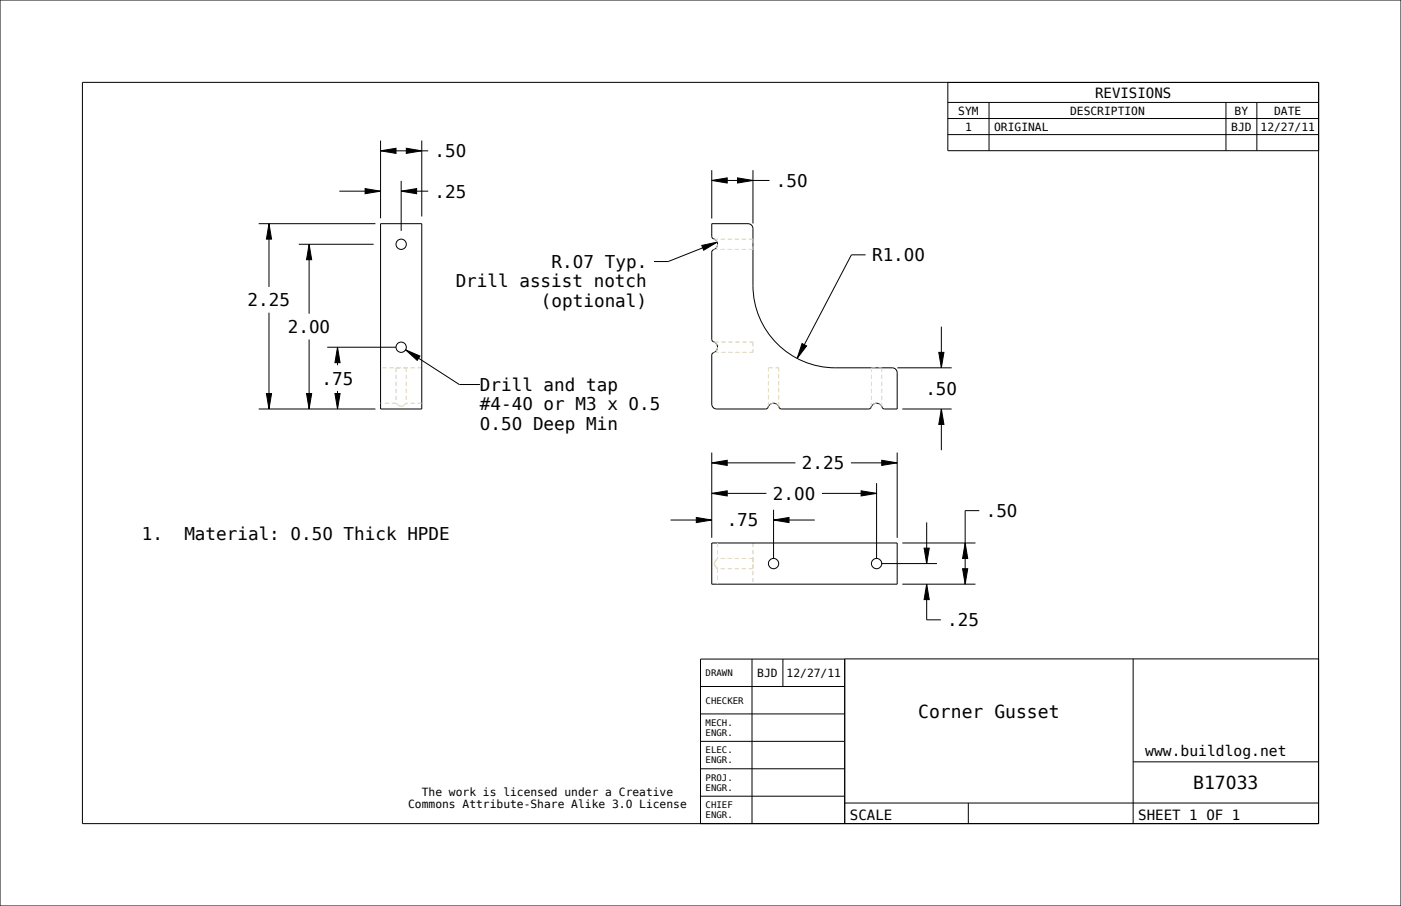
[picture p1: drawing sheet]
<svg xmlns="http://www.w3.org/2000/svg" width="432mm" height="279mm" viewBox="0 0 432 279" stroke-linecap="round" stroke-linejoin="round" font-family="sans-serif">
<g fill="#000">
<path d="M112.5 58.2l4.8 .8-4.8 .7zM117.3 46.5l4.8-.8v1.6zM123.6 59l4.8-.8v1.5zM125.2 45.7l4.8 .8-4.8 .8zM219.4 55.7l4.7-.8v1.5zM227.3 54.9l4.8 .8-4.8 .7zM82.9 69l.8 4.7h-1.6zM95.3 75.3l.8 4.8h-1.6zM216.3 75.7l4.7-1-4.1 2.5zM104 107.1l.8 4.7h-1.6zM247.2 105.9l1.4 .8-2.9 3.8zM289.3 108.7h1.6l-.8 4.7z"/>
<path d="M82.1 121.4h1.6l-.8 4.7zM94.5 121.4h1.6l-.8 4.7zM103.2 121.4h1.6l-.8 4.7zM290.1 126.1l.8 4.8h-1.6zM219.4 142.7l4.7-.8v1.6zM219.4 152.2l4.7-.8v1.5zM265.4 151.4l4.8 .8-4.8 .7zM271.8 141.9l4.7 .8-4.7 .8zM214.6 159.6l4.8 .8-4.8 .8zM238.4 160.4l4.8-.8v1.6zM284.8 169h1.6l-.8 4.8zM297.5 167.5l.8 4.7h-1.6z"/>
<path d="M285.6 180.2l.8 4.7h-1.6zM296.7 175.4h1.6l-.8 4.8z"/>
</g>
<g fill="none" stroke="#000" stroke-width=".31">
<path d="M0 0h431.8v279.4h-431.8zM292.1 31.6h114.3M292.1 36.6h114.3M304.8 31.6v14.9M377.9 31.6v14.9M387.4 31.6v14.9M406.4 25.4v228.6h-381v-228.6h381v21.1h-114.3v-21.1M104.6 59h12.7M112.5 58.2l4.8 .8-4.8 .7zM117.3 46.5l4.8-.8v1.6zM117.3 43.3v24M117.3 46.5h14.7"/>
<path d="M123.6 59l4.8-.8v1.5zM123.6 55.8v15.4M123.6 59h8.4M125.2 45.7l4.8 .8-4.8 .8zM130 43.3v23.5M219.4 55.7l4.7-.8v1.5zM219.4 52.5v14.9M219.4 55.7h17.8M227.3 54.9l4.8 .8-4.8 .7zM232.1 52.5v16.4M292.1 41.5h114.3M79.7 69h36"/>
<path d="M82.9 69l.8 4.7h-1.6zM82.9 69v19.5M92.1 75.3h23.1M95.3 75.3l.8 4.8h-1.6zM95.3 75.3v21.5M117.3 69h12.7v57.1h-12.7zM216.3 75.7l4.7-1-4.1 2.5zM219.4 69h11.1a1.52 1.52 0 0 1 1.6 1.5v17.5a25.4 25.4 0 0 0 25.4 25.4h17.5a1.52 1.52 0 0 1 1.5 1.6v11.1l-4.4-.1a1.95 1.95 0 0 0-1.4-1.5 1.95 1.95 0 0 0-2 .7l-.3 .6-.7 .3-27.3-.1a1.95 1.95 0 0 0-1.5-1.5 1.95 1.95 0 0 0-2 .7l-.3 .6-.6 .3h-15.1a1.52 1.52 0 0 1-1.5-1.5l.1-15.5a1.95 1.95 0 0 0 1.5-1.5 1.95 1.95 0 0 0-.7-2l-.6-.3-.3-.6 .1-27.4a2.01 2.01 0 0 0 1.6-2 2.01 2.01 0 0 0-1.6-1.9zM221 74.7l-15.1 6h-4.3M266.8 78.6h-4.4l-16.7 31.9M82.9 96.4v29.7M95.3 104.7v21.4"/>
<path d="M100.9 107.1h21.2M104 107.1l.8 4.7h-1.6zM104 107.1v5.5M247.2 105.9l1.4 .8-2.9 3.8zM276.6 113.4h16.7M289.3 108.7h1.6l-.8 4.7zM290.1 100.7v12.7M79.7 126.1h36M82.1 121.4h1.6l-.8 4.7zM94.5 121.4h1.6l-.8 4.7zM103.2 121.4h1.6l-.8 4.7zM104 120.6v5.5"/>
<path d="M219.4 139.6v26.3M276.5 139.6v26.3M278.1 126.1h15.2M290.1 126.1l.8 4.8h-1.6zM290.1 126.1v12.7M214.6 159.6l4.8 .8-4.8 .8zM219.4 142.7l4.7-.8v1.6zM219.4 152.2l4.7-.8v1.5zM219.4 152.2h16.8M219.4 142.7h25.8M238.4 157.2v15M253.3 152.2h16.9"/>
<path d="M262.3 142.7h14.2M265.4 151.4l4.8 .8-4.8 .7zM270.2 149v23.2M271.8 141.9l4.7 .8-4.7 .8zM301.8 157.5h-4.3v22.7M206.7 160.4h12.7M219.4 167.5h57.1v12.7h-57.1zM238.4 160.4l4.8-.8v1.6zM238.4 160.4h12.7M271.8 173.8h17M278.1 167.5h22.5M284.8 169h1.6l-.8 4.8z"/>
<path d="M285.6 161.1v12.7M296.7 175.4h1.6l-.8 4.8zM297.5 167.5l.8 4.7h-1.6zM278.1 180.2h22.5M285.6 180.2l.8 4.7h-1.6zM285.6 180.2v11h4.4M215.9 211.7h44.5M231.8 203.2v50.8M241.3 203.2v8.5M260.4 203.2h-44.5v50.8M349.2 203.2v50.8M406.4 203.2h-146.1l.1 50.8"/>
<path d="M215.9 237.1h44.5M215.9 228.6h44.5M215.9 220.2h44.5M349.2 234.9h57.2M215.9 245.5h44.5M260.3 247.6h146.1M298.4 247.6v6.4"/>
</g>
<path d="M130 113.4h-12.7M232.1 167.5v12.7" fill="none" stroke="#d9d2ad" stroke-width=".31" stroke-dasharray="1.3 .9" stroke-linecap="butt"/>
<!-- layer: 02___PRT_ALL_AXES -->
<g fill="none" stroke="#d9d2ad" stroke-width=".31" stroke-dasharray="1.3 .9" stroke-linecap="butt">
<path d="M220.2 73.7l.8 .9 .1 .7M221.1 75.3l-.1 .8-.8 .8M232.1 73.7v3.2M232.1 76.9h-11.9M232.1 73.7h-11.9M122.1 113.4v11M122.1 113.4h3.1M125.2 113.4v11M220.2 108.7h11.9M220.2 105.5h11.9M220.2 105.5l.8 .8 .1 .8M221.1 107.1l-.3 1.1-.6 .5"/>
<path d="M232.1 105.5v3.2M236.8 113.4h3.2M268.6 113.4h3.2M268.6 113.4v11.9M271.8 113.4v11.9M122.1 124.4h-4.8M122.1 124.4l.2 .1M122.2 124.4h-.1M122.3 124.6v-.1M122.4 124.7l.2 .1M122.4 124.7l-.1-.1M122.5 124.7h-.1"/>
<path d="M122.7 124.9l-.1-.1M122.8 124.9h-.1M122.9 125l-.1-.1M122.9 125.1l-.1-.1M123 125.1h-.1M123.1 125.2l-.1-.1M123.2 125.2h-.1M123.3 125.3l-.1-.1M123.4 125.3h.2M123.4 125.3h-.1M123.7 125.3h-.1M123.9 125.3h-.2"/>
<path d="M124.1 125.2h.1M124.1 125.2l-.2 .1M124.2 125.2l.1-.1M124.3 125.1l.1-.1M124.4 125l.1-.1M124.5 124.9h.1M124.6 124.9l.1-.1M124.7 124.8l.1-.1M124.8 124.7h.1M124.9 124.7l.1-.1M125.1 124.5v-.1M125.1 124.4h.1"/>
<path d="M125.1 124.4l-.2 .2M130 124.4h-4.8M236.8 125.3v-11.9M238.4 124.4l-1.1 .3-.5 .6M240 125.3v-11.9M240 125.3l-.5-.6-1.1-.3M270.2 124.4l-1.1 .3-.5 .6M271.8 125.3l-.5-.6-1.1-.3M220.2 173.8v.2M220.2 173.8v-.1M220.2 173.7v-.1M220.2 173.6v-.1"/>
<path d="M220.2 174v.1M220.2 173.5l.1-.1M220.2 174.1l.1 .1M220.2 174.1v-.3M220.2 174.2v-.1M220.3 173.4l-.1 .3M220.3 173.4v-.1M220.3 174.2l.1 .2M220.3 174.2v.1M220.3 174.2h-.1M220.3 173.3l.1-.1M220.3 173.3v.1"/>
<path d="M220.3 174.4v-.1M220.4 173.2l-.1 .1M220.4 173.2l.1-.2M220.4 174.4v.1M220.4 174.4h-.1M220.4 173.1l.1-.1M220.4 174.5l.1 .2M220.4 174.5v-.1M220.4 174.5l.1 .1M220.4 173.1v.1M220.5 174.5h-.1M220.5 173v-.1"/>
<path d="M220.5 173v.1M220.5 172.9h.1M220.5 172.9v.1M220.6 172.9h-.1M220.6 172.9l.1-.1M220.6 174.7l.1 .2M220.6 174.7l-.1-.1M220.6 174.8l.1 .1M220.6 174.8l-.1-.2M220.6 172.8v.1M220.6 174.8v-.1M220.7 172.8v-.1"/>
<path d="M220.7 172.7l.1-.1M220.8 172.7h-.1M220.8 172.6l.1-.1M220.8 175l.1 .1M220.8 175l-.1-.1M220.8 172.6v.1M220.9 175.1l-.1-.1M220.9 175.1l.1 .1M220.9 172.5l.1-.1M221 172.4l.1-.1M221 175.2l-.1-.1M221 172.3h.1"/>
<path d="M221.1 175.3h-.1M221.1 175.3v.1M221.1 175.3l-.1-.1M221.1 172.3v-.1M221.1 175.4v-.1M221.1 172.2v.1M221.1 167.5v4.7M221.1 175.4v4.8M232.1 172.2v3.2M232.1 175.4h-11M232.1 172.2h-11"/>
</g>
<g fill="none" stroke="#000" stroke-width=".31">
<circle cx="123.6" cy="75.3" r="1.59"/>
<circle cx="123.6" cy="107.1" r="1.59"/>
<circle cx="238.4" cy="173.8" r="1.59"/>
<circle cx="270.2" cy="173.8" r="1.59"/>
</g>
<!-- layer: BALLOONS -->
<path d="M125 107.9l4.4 1.9-.8 1.3z" fill="#000"/>
<path d="M125 107.9l4.4 1.9-.8 1.3zM125 107.9l16.6 10.7h6.3" fill="none" stroke="#000" stroke-width=".31"/>
<g font-size="5.6">
<text x="283" y="221.4">Corner Gusset</text>
<text x="367.8" y="243.3">B17033</text>
</g>
<g font-size="5.4">
<text x="134" y="48.5">.50</text>
<text x="239.2" y="57.6">.50</text>
<text x="134" y="60.9">.25</text>
<text x="170" y="82.6">R.07 Typ.</text>
<text x="268.8" y="80.6">R1.00</text>
<text x="140.4" y="88.6">Drill assist notch</text>
<text x="76.3" y="94.4">2.25</text>
<text x="166.7" y="94.5">(optional)</text>
<text x="88.7" y="102.7">2.00</text>
<text x="99.1" y="118.6">.75</text>
<text x="147.9" y="120.6">Drill and tap</text>
<text x="285.2" y="121.8">.50</text>
<text x="147.9" y="126.5">#4-40 or M3 x 0.5</text>
<text x="147.9" y="132.5">0.50 Deep Min</text>
<text x="247.1" y="144.7">2.25</text>
<text x="238.2" y="154.1">2.00</text>
<text x="303.8" y="159.5">.50</text>
<text x="43.7" y="166.6">1.</text>
<text x="56.8" y="166.6">Material: 0.50 Thick HPDE</text>
<text x="224" y="162.4">.75</text>
<text x="292" y="193.1">.25</text>
</g>
<text font-size="4.5" x="353" y="233">www.buildlog.net</text>
<g font-size="4.3">
<text x="337.5" y="30.1">REVISIONS</text>
<text x="261.9" y="252.8">SCALE</text>
<text x="350.8" y="252.8">SHEET 1 OF 1</text>
</g>
<g font-size="3.5">
<text x="295.3" y="35.3">SYM</text>
<text x="329.8" y="35.3">DESCRIPTION</text>
<text x="380.5" y="35.3">BY</text>
<text x="392.7" y="35.3">DATE</text>
<text x="297.4" y="40.3">1</text>
<text x="306.4" y="40.3">ORIGINAL</text>
<text x="379.5" y="40.3">BJD</text>
<text x="388.5" y="40.3">12/27/11</text>
<text x="233.4" y="208.7">BJD</text>
<text x="242.4" y="208.7">12/27/11</text>
<text x="130" y="245.3">The work is licensed under a Creative</text>
<text x="125.8" y="249.1">Commons Attribute-Share Alike 3.0 License</text>
</g>
<g font-size="2.8">
<text x="217.5" y="208.5">DRAWN</text>
<text x="217.5" y="217">CHECKER</text>
<text x="217.5" y="223.9">MECH.</text>
<text x="217.5" y="226.9">ENGR.</text>
<text x="217.5" y="232.3">ELEC.</text>
<text x="217.5" y="235.4">ENGR.</text>
<text x="217.5" y="240.8">PROJ.</text>
<text x="217.5" y="243.9">ENGR.</text>
<text x="217.5" y="249.3">CHIEF</text>
<text x="217.5" y="252.3">ENGR.</text>
</g>
</svg>
